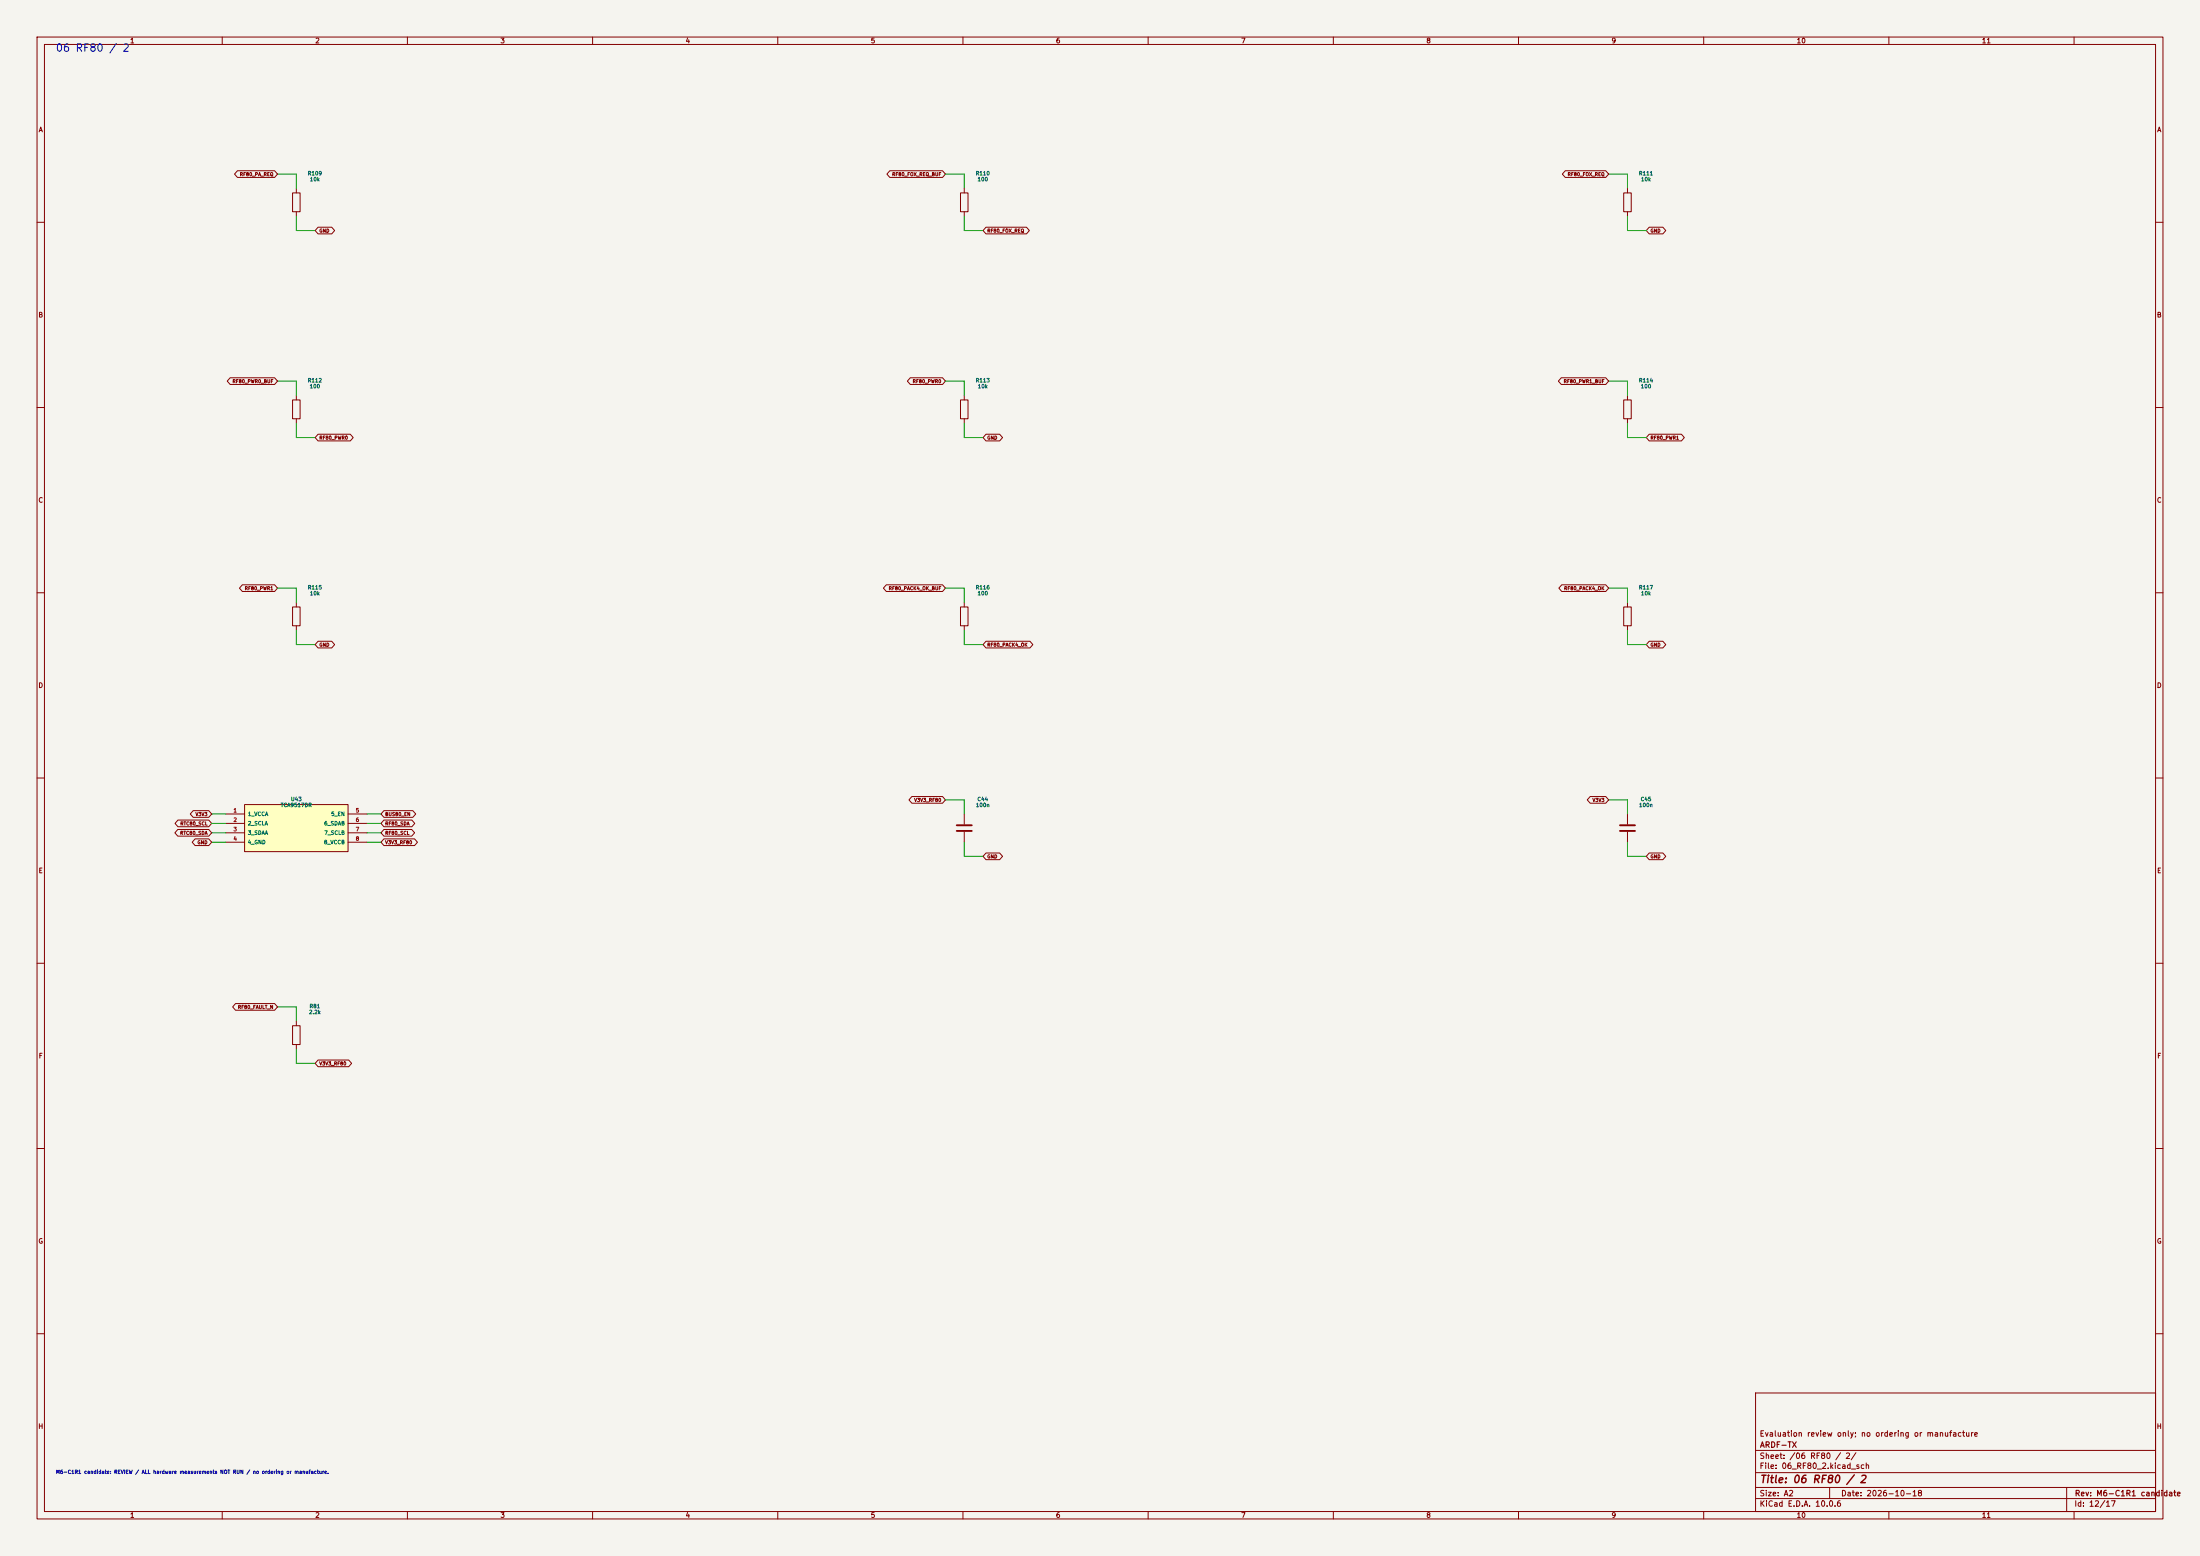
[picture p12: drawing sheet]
(kicad_sch (version 20250114) (generator "eeschema") (generator_version "10.0") (paper "A2") (title_block (title "06 RF80 / 2") (date "2026-10-18") (rev "M6-C1R1 candidate") (company "ARDF-TX") (comment 1 "Evaluation review only; no ordering or manufacture")) (lib_symbols (symbol "ARDF_CTL:C" (pin_numbers (hide yes)) (pin_names (offset 0.254)) (exclude_from_sim no) (in_bom yes) (on_board yes) (in_pos_files yes) (duplicate_pin_numbers_are_jumpers no) (property "Reference" "C" (at 0.635 2.54 0) (show_name no) (do_not_autoplace no) (effects (font (size 1.27 1.27)) (justify left))) (property "Value" "C" (at 0.635 -2.54 0) (show_name no) (do_not_autoplace no) (effects (font (size 1.27 1.27)) (justify left))) (property "Footprint" "" (at 0.9652 -3.81 0) (show_name no) (do_not_autoplace no) (hide yes) (effects (font (size 1.27 1.27)))) (property "Datasheet" "" (at 0 0 0) (show_name no) (do_not_autoplace no) (hide yes) (effects (font (size 1.27 1.27)))) (property "Description" "Unpolarized capacitor" (at 0 0 0) (show_name no) (do_not_autoplace no) (hide yes) (effects (font (size 1.27 1.27)))) (property "ki_keywords" "cap capacitor" (at 0 0 0) (show_name no) (do_not_autoplace no) (hide yes) (effects (font (size 1.27 1.27)))) (property "ki_fp_filters" "C_*" (at 0 0 0) (show_name no) (do_not_autoplace no) (hide yes) (effects (font (size 1.27 1.27)))) (symbol "C_0_1" (polyline (pts (xy -2.032 0.762) (xy 2.032 0.762)) (stroke (width 0.508) (type default)) (fill (type none))) (polyline (pts (xy -2.032 -0.762) (xy 2.032 -0.762)) (stroke (width 0.508) (type default)) (fill (type none)))) (symbol "C_1_1" (pin passive line (at 0 3.81 270) (length 2.794) (name "" (effects (font (size 1.27 1.27)))) (number "1" (effects (font (size 1.27 1.27))))) (pin passive line (at 0 -3.81 90) (length 2.794) (name "" (effects (font (size 1.27 1.27)))) (number "2" (effects (font (size 1.27 1.27)))))) (embedded_fonts no)) (symbol "ARDF_CTL:M6_U43" (pin_names (offset 0.762)) (in_bom yes) (on_board yes) (property "Reference" "U" (at 0 8.35 0) (effects (font (size 1.27 1.27)))) (property "Value" "M6_U43" (at 0 -8.35 0) (effects (font (size 1.27 1.27)))) (symbol "M6_U43_0_1" (rectangle (start -13.97 6.35) (end 13.97 -6.35) (stroke (width 0.254) (type default)) (fill (type background)))) (symbol "M6_U43_1_1" (pin power_in line (at -19.05 3.81 0) (length 5.08) (name "1_VCCA" (effects (font (size 1.016 1.016)))) (number "1" (effects (font (size 1.016 1.016))))) (pin bidirectional line (at -19.05 1.27 0) (length 5.08) (name "2_SCLA" (effects (font (size 1.016 1.016)))) (number "2" (effects (font (size 1.016 1.016))))) (pin bidirectional line (at -19.05 -1.27 0) (length 5.08) (name "3_SDAA" (effects (font (size 1.016 1.016)))) (number "3" (effects (font (size 1.016 1.016))))) (pin power_in line (at -19.05 -3.81 0) (length 5.08) (name "4_GND" (effects (font (size 1.016 1.016)))) (number "4" (effects (font (size 1.016 1.016))))) (pin input line (at 19.05 3.81 180) (length 5.08) (name "5_EN" (effects (font (size 1.016 1.016)))) (number "5" (effects (font (size 1.016 1.016))))) (pin bidirectional line (at 19.05 1.27 180) (length 5.08) (name "6_SDAB" (effects (font (size 1.016 1.016)))) (number "6" (effects (font (size 1.016 1.016))))) (pin bidirectional line (at 19.05 -1.27 180) (length 5.08) (name "7_SCLB" (effects (font (size 1.016 1.016)))) (number "7" (effects (font (size 1.016 1.016))))) (pin power_in line (at 19.05 -3.81 180) (length 5.08) (name "8_VCCB" (effects (font (size 1.016 1.016)))) (number "8" (effects (font (size 1.016 1.016))))))) (symbol "ARDF_CTL:R" (pin_numbers (hide yes)) (pin_names (offset 0)) (exclude_from_sim no) (in_bom yes) (on_board yes) (in_pos_files yes) (duplicate_pin_numbers_are_jumpers no) (property "Reference" "R" (at 2.032 0 90) (show_name no) (do_not_autoplace no) (effects (font (size 1.27 1.27)))) (property "Value" "R" (at 0 0 90) (show_name no) (do_not_autoplace no) (effects (font (size 1.27 1.27)))) (property "Footprint" "" (at -1.778 0 90) (show_name no) (do_not_autoplace no) (hide yes) (effects (font (size 1.27 1.27)))) (property "Datasheet" "" (at 0 0 0) (show_name no) (do_not_autoplace no) (hide yes) (effects (font (size 1.27 1.27)))) (property "Description" "Resistor" (at 0 0 0) (show_name no) (do_not_autoplace no) (hide yes) (effects (font (size 1.27 1.27)))) (property "ki_keywords" "R res resistor" (at 0 0 0) (show_name no) (do_not_autoplace no) (hide yes) (effects (font (size 1.27 1.27)))) (property "ki_fp_filters" "R_*" (at 0 0 0) (show_name no) (do_not_autoplace no) (hide yes) (effects (font (size 1.27 1.27)))) (symbol "R_0_1" (rectangle (start -1.016 -2.54) (end 1.016 2.54) (stroke (width 0.254) (type default)) (fill (type none)))) (symbol "R_1_1" (pin passive line (at 0 3.81 270) (length 1.27) (name "" (effects (font (size 1.27 1.27)))) (number "1" (effects (font (size 1.27 1.27))))) (pin passive line (at 0 -3.81 90) (length 1.27) (name "" (effects (font (size 1.27 1.27)))) (number "2" (effects (font (size 1.27 1.27)))))) (embedded_fonts no)))
(text "06 RF80 / 2" (at 15 12 0) (effects (font (size 2 2)) (justify left top)))
(symbol (lib_id "ARDF_CTL:R") (at 80.01 54.61 0) (unit 1) (in_bom yes) (on_board yes) (dnp no) (property "Reference" "R109" (at 85.01 46.8 0) (effects (font (size 1.0 1.0)))) (property "Value" "10k" (at 85.01 48.4 0) (effects (font (size 1.0 1.0)))) (property "Footprint" "ARDF_CTL:R_0603_1608Metric_CTL" (at 85.01 54.61 0) (effects (font (size 1.27 1.27)) (hide yes))) (property "Datasheet" "" (at 85.01 54.61 0) (effects (font (size 1.27 1.27)) (hide yes))) (property "MPN" "RC0603FR-0710KL" (at 85.01 54.61 0) (effects (font (size 1.27 1.27)) (hide yes))) (property "Population" "RF80" (at 85.01 54.61 0) (effects (font (size 1.27 1.27)) (hide yes))) (property "Function" "06_RF80" (at 85.01 54.61 0) (effects (font (size 1.27 1.27)) (hide yes))) (property "Engineering_Note" "Yageo RC0603 1%, 0.1W" (at 85.01 54.61 0) (effects (font (size 1.27 1.27)) (hide yes))) (property "Status" "EVALUATION / NOT RELEASED" (at 85.01 54.61 0) (effects (font (size 1.27 1.27)) (hide yes))))
(wire (pts (xy 80.0100 50.8000) (xy 80.0100 46.9900)) (stroke (width 0) (type default)))
(wire (pts (xy 80.0100 46.9900) (xy 74.9300 46.9900)) (stroke (width 0) (type default)))
(global_label "RF80_PA_REQ" (shape bidirectional) (at 74.9300 46.9900 0) (fields_autoplaced yes) (effects (font (size 0.9 0.9)) (justify right)))
(wire (pts (xy 80.0100 58.4200) (xy 80.0100 62.2300)) (stroke (width 0) (type default)))
(wire (pts (xy 80.0100 62.2300) (xy 85.0900 62.2300)) (stroke (width 0) (type default)))
(global_label "GND" (shape bidirectional) (at 85.0900 62.2300 180) (fields_autoplaced yes) (effects (font (size 0.9 0.9)) (justify left)))
(symbol (lib_id "ARDF_CTL:R") (at 260.35 54.61 0) (unit 1) (in_bom yes) (on_board yes) (dnp no) (property "Reference" "R110" (at 265.35 46.8 0) (effects (font (size 1.0 1.0)))) (property "Value" "100" (at 265.35 48.4 0) (effects (font (size 1.0 1.0)))) (property "Footprint" "ARDF_CTL:R_0603_1608Metric_CTL" (at 265.35 54.61 0) (effects (font (size 1.27 1.27)) (hide yes))) (property "Datasheet" "" (at 265.35 54.61 0) (effects (font (size 1.27 1.27)) (hide yes))) (property "MPN" "RC0603FR-07100RL" (at 265.35 54.61 0) (effects (font (size 1.27 1.27)) (hide yes))) (property "Population" "RF80" (at 265.35 54.61 0) (effects (font (size 1.27 1.27)) (hide yes))) (property "Function" "06_RF80" (at 265.35 54.61 0) (effects (font (size 1.27 1.27)) (hide yes))) (property "Engineering_Note" "Yageo RC0603 1%, 0.1W" (at 265.35 54.61 0) (effects (font (size 1.27 1.27)) (hide yes))) (property "Status" "EVALUATION / NOT RELEASED" (at 265.35 54.61 0) (effects (font (size 1.27 1.27)) (hide yes))))
(wire (pts (xy 260.3500 50.8000) (xy 260.3500 46.9900)) (stroke (width 0) (type default)))
(wire (pts (xy 260.3500 46.9900) (xy 255.2700 46.9900)) (stroke (width 0) (type default)))
(global_label "RF80_FOX_REQ_BUF" (shape bidirectional) (at 255.2700 46.9900 0) (fields_autoplaced yes) (effects (font (size 0.9 0.9)) (justify right)))
(wire (pts (xy 260.3500 58.4200) (xy 260.3500 62.2300)) (stroke (width 0) (type default)))
(wire (pts (xy 260.3500 62.2300) (xy 265.4300 62.2300)) (stroke (width 0) (type default)))
(global_label "RF80_FOX_REQ" (shape bidirectional) (at 265.4300 62.2300 180) (fields_autoplaced yes) (effects (font (size 0.9 0.9)) (justify left)))
(symbol (lib_id "ARDF_CTL:R") (at 439.42 54.61 0) (unit 1) (in_bom yes) (on_board yes) (dnp no) (property "Reference" "R111" (at 444.42 46.8 0) (effects (font (size 1.0 1.0)))) (property "Value" "10k" (at 444.42 48.4 0) (effects (font (size 1.0 1.0)))) (property "Footprint" "ARDF_CTL:R_0603_1608Metric_CTL" (at 444.42 54.61 0) (effects (font (size 1.27 1.27)) (hide yes))) (property "Datasheet" "" (at 444.42 54.61 0) (effects (font (size 1.27 1.27)) (hide yes))) (property "MPN" "RC0603FR-0710KL" (at 444.42 54.61 0) (effects (font (size 1.27 1.27)) (hide yes))) (property "Population" "RF80" (at 444.42 54.61 0) (effects (font (size 1.27 1.27)) (hide yes))) (property "Function" "06_RF80" (at 444.42 54.61 0) (effects (font (size 1.27 1.27)) (hide yes))) (property "Engineering_Note" "Yageo RC0603 1%, 0.1W" (at 444.42 54.61 0) (effects (font (size 1.27 1.27)) (hide yes))) (property "Status" "EVALUATION / NOT RELEASED" (at 444.42 54.61 0) (effects (font (size 1.27 1.27)) (hide yes))))
(wire (pts (xy 439.4200 50.8000) (xy 439.4200 46.9900)) (stroke (width 0) (type default)))
(wire (pts (xy 439.4200 46.9900) (xy 434.3400 46.9900)) (stroke (width 0) (type default)))
(global_label "RF80_FOX_REQ" (shape bidirectional) (at 434.3400 46.9900 0) (fields_autoplaced yes) (effects (font (size 0.9 0.9)) (justify right)))
(wire (pts (xy 439.4200 58.4200) (xy 439.4200 62.2300)) (stroke (width 0) (type default)))
(wire (pts (xy 439.4200 62.2300) (xy 444.5000 62.2300)) (stroke (width 0) (type default)))
(global_label "GND" (shape bidirectional) (at 444.5000 62.2300 180) (fields_autoplaced yes) (effects (font (size 0.9 0.9)) (justify left)))
(symbol (lib_id "ARDF_CTL:R") (at 80.01 110.49 0) (unit 1) (in_bom yes) (on_board yes) (dnp no) (property "Reference" "R112" (at 85.01 102.67999999999999 0) (effects (font (size 1.0 1.0)))) (property "Value" "100" (at 85.01 104.27999999999999 0) (effects (font (size 1.0 1.0)))) (property "Footprint" "ARDF_CTL:R_0603_1608Metric_CTL" (at 85.01 110.49 0) (effects (font (size 1.27 1.27)) (hide yes))) (property "Datasheet" "" (at 85.01 110.49 0) (effects (font (size 1.27 1.27)) (hide yes))) (property "MPN" "RC0603FR-07100RL" (at 85.01 110.49 0) (effects (font (size 1.27 1.27)) (hide yes))) (property "Population" "RF80" (at 85.01 110.49 0) (effects (font (size 1.27 1.27)) (hide yes))) (property "Function" "06_RF80" (at 85.01 110.49 0) (effects (font (size 1.27 1.27)) (hide yes))) (property "Engineering_Note" "Yageo RC0603 1%, 0.1W" (at 85.01 110.49 0) (effects (font (size 1.27 1.27)) (hide yes))) (property "Status" "EVALUATION / NOT RELEASED" (at 85.01 110.49 0) (effects (font (size 1.27 1.27)) (hide yes))))
(wire (pts (xy 80.0100 106.6800) (xy 80.0100 102.8700)) (stroke (width 0) (type default)))
(wire (pts (xy 80.0100 102.8700) (xy 74.9300 102.8700)) (stroke (width 0) (type default)))
(global_label "RF80_PWR0_BUF" (shape bidirectional) (at 74.9300 102.8700 0) (fields_autoplaced yes) (effects (font (size 0.9 0.9)) (justify right)))
(wire (pts (xy 80.0100 114.3000) (xy 80.0100 118.1100)) (stroke (width 0) (type default)))
(wire (pts (xy 80.0100 118.1100) (xy 85.0900 118.1100)) (stroke (width 0) (type default)))
(global_label "RF80_PWR0" (shape bidirectional) (at 85.0900 118.1100 180) (fields_autoplaced yes) (effects (font (size 0.9 0.9)) (justify left)))
(symbol (lib_id "ARDF_CTL:R") (at 260.35 110.49 0) (unit 1) (in_bom yes) (on_board yes) (dnp no) (property "Reference" "R113" (at 265.35 102.67999999999999 0) (effects (font (size 1.0 1.0)))) (property "Value" "10k" (at 265.35 104.27999999999999 0) (effects (font (size 1.0 1.0)))) (property "Footprint" "ARDF_CTL:R_0603_1608Metric_CTL" (at 265.35 110.49 0) (effects (font (size 1.27 1.27)) (hide yes))) (property "Datasheet" "" (at 265.35 110.49 0) (effects (font (size 1.27 1.27)) (hide yes))) (property "MPN" "RC0603FR-0710KL" (at 265.35 110.49 0) (effects (font (size 1.27 1.27)) (hide yes))) (property "Population" "RF80" (at 265.35 110.49 0) (effects (font (size 1.27 1.27)) (hide yes))) (property "Function" "06_RF80" (at 265.35 110.49 0) (effects (font (size 1.27 1.27)) (hide yes))) (property "Engineering_Note" "Yageo RC0603 1%, 0.1W" (at 265.35 110.49 0) (effects (font (size 1.27 1.27)) (hide yes))) (property "Status" "EVALUATION / NOT RELEASED" (at 265.35 110.49 0) (effects (font (size 1.27 1.27)) (hide yes))))
(wire (pts (xy 260.3500 106.6800) (xy 260.3500 102.8700)) (stroke (width 0) (type default)))
(wire (pts (xy 260.3500 102.8700) (xy 255.2700 102.8700)) (stroke (width 0) (type default)))
(global_label "RF80_PWR0" (shape bidirectional) (at 255.2700 102.8700 0) (fields_autoplaced yes) (effects (font (size 0.9 0.9)) (justify right)))
(wire (pts (xy 260.3500 114.3000) (xy 260.3500 118.1100)) (stroke (width 0) (type default)))
(wire (pts (xy 260.3500 118.1100) (xy 265.4300 118.1100)) (stroke (width 0) (type default)))
(global_label "GND" (shape bidirectional) (at 265.4300 118.1100 180) (fields_autoplaced yes) (effects (font (size 0.9 0.9)) (justify left)))
(symbol (lib_id "ARDF_CTL:R") (at 439.42 110.49 0) (unit 1) (in_bom yes) (on_board yes) (dnp no) (property "Reference" "R114" (at 444.42 102.67999999999999 0) (effects (font (size 1.0 1.0)))) (property "Value" "100" (at 444.42 104.27999999999999 0) (effects (font (size 1.0 1.0)))) (property "Footprint" "ARDF_CTL:R_0603_1608Metric_CTL" (at 444.42 110.49 0) (effects (font (size 1.27 1.27)) (hide yes))) (property "Datasheet" "" (at 444.42 110.49 0) (effects (font (size 1.27 1.27)) (hide yes))) (property "MPN" "RC0603FR-07100RL" (at 444.42 110.49 0) (effects (font (size 1.27 1.27)) (hide yes))) (property "Population" "RF80" (at 444.42 110.49 0) (effects (font (size 1.27 1.27)) (hide yes))) (property "Function" "06_RF80" (at 444.42 110.49 0) (effects (font (size 1.27 1.27)) (hide yes))) (property "Engineering_Note" "Yageo RC0603 1%, 0.1W" (at 444.42 110.49 0) (effects (font (size 1.27 1.27)) (hide yes))) (property "Status" "EVALUATION / NOT RELEASED" (at 444.42 110.49 0) (effects (font (size 1.27 1.27)) (hide yes))))
(wire (pts (xy 439.4200 106.6800) (xy 439.4200 102.8700)) (stroke (width 0) (type default)))
(wire (pts (xy 439.4200 102.8700) (xy 434.3400 102.8700)) (stroke (width 0) (type default)))
(global_label "RF80_PWR1_BUF" (shape bidirectional) (at 434.3400 102.8700 0) (fields_autoplaced yes) (effects (font (size 0.9 0.9)) (justify right)))
(wire (pts (xy 439.4200 114.3000) (xy 439.4200 118.1100)) (stroke (width 0) (type default)))
(wire (pts (xy 439.4200 118.1100) (xy 444.5000 118.1100)) (stroke (width 0) (type default)))
(global_label "RF80_PWR1" (shape bidirectional) (at 444.5000 118.1100 180) (fields_autoplaced yes) (effects (font (size 0.9 0.9)) (justify left)))
(symbol (lib_id "ARDF_CTL:R") (at 80.01 166.37 0) (unit 1) (in_bom yes) (on_board yes) (dnp no) (property "Reference" "R115" (at 85.01 158.56 0) (effects (font (size 1.0 1.0)))) (property "Value" "10k" (at 85.01 160.16 0) (effects (font (size 1.0 1.0)))) (property "Footprint" "ARDF_CTL:R_0603_1608Metric_CTL" (at 85.01 166.37 0) (effects (font (size 1.27 1.27)) (hide yes))) (property "Datasheet" "" (at 85.01 166.37 0) (effects (font (size 1.27 1.27)) (hide yes))) (property "MPN" "RC0603FR-0710KL" (at 85.01 166.37 0) (effects (font (size 1.27 1.27)) (hide yes))) (property "Population" "RF80" (at 85.01 166.37 0) (effects (font (size 1.27 1.27)) (hide yes))) (property "Function" "06_RF80" (at 85.01 166.37 0) (effects (font (size 1.27 1.27)) (hide yes))) (property "Engineering_Note" "Yageo RC0603 1%, 0.1W" (at 85.01 166.37 0) (effects (font (size 1.27 1.27)) (hide yes))) (property "Status" "EVALUATION / NOT RELEASED" (at 85.01 166.37 0) (effects (font (size 1.27 1.27)) (hide yes))))
(wire (pts (xy 80.0100 162.5600) (xy 80.0100 158.7500)) (stroke (width 0) (type default)))
(wire (pts (xy 80.0100 158.7500) (xy 74.9300 158.7500)) (stroke (width 0) (type default)))
(global_label "RF80_PWR1" (shape bidirectional) (at 74.9300 158.7500 0) (fields_autoplaced yes) (effects (font (size 0.9 0.9)) (justify right)))
(wire (pts (xy 80.0100 170.1800) (xy 80.0100 173.9900)) (stroke (width 0) (type default)))
(wire (pts (xy 80.0100 173.9900) (xy 85.0900 173.9900)) (stroke (width 0) (type default)))
(global_label "GND" (shape bidirectional) (at 85.0900 173.9900 180) (fields_autoplaced yes) (effects (font (size 0.9 0.9)) (justify left)))
(symbol (lib_id "ARDF_CTL:R") (at 260.35 166.37 0) (unit 1) (in_bom yes) (on_board yes) (dnp no) (property "Reference" "R116" (at 265.35 158.56 0) (effects (font (size 1.0 1.0)))) (property "Value" "100" (at 265.35 160.16 0) (effects (font (size 1.0 1.0)))) (property "Footprint" "ARDF_CTL:R_0603_1608Metric_CTL" (at 265.35 166.37 0) (effects (font (size 1.27 1.27)) (hide yes))) (property "Datasheet" "" (at 265.35 166.37 0) (effects (font (size 1.27 1.27)) (hide yes))) (property "MPN" "RC0603FR-07100RL" (at 265.35 166.37 0) (effects (font (size 1.27 1.27)) (hide yes))) (property "Population" "RF80" (at 265.35 166.37 0) (effects (font (size 1.27 1.27)) (hide yes))) (property "Function" "06_RF80" (at 265.35 166.37 0) (effects (font (size 1.27 1.27)) (hide yes))) (property "Engineering_Note" "Yageo RC0603 1%, 0.1W" (at 265.35 166.37 0) (effects (font (size 1.27 1.27)) (hide yes))) (property "Status" "EVALUATION / NOT RELEASED" (at 265.35 166.37 0) (effects (font (size 1.27 1.27)) (hide yes))))
(wire (pts (xy 260.3500 162.5600) (xy 260.3500 158.7500)) (stroke (width 0) (type default)))
(wire (pts (xy 260.3500 158.7500) (xy 255.2700 158.7500)) (stroke (width 0) (type default)))
(global_label "RF80_PACK4_OK_BUF" (shape bidirectional) (at 255.2700 158.7500 0) (fields_autoplaced yes) (effects (font (size 0.9 0.9)) (justify right)))
(wire (pts (xy 260.3500 170.1800) (xy 260.3500 173.9900)) (stroke (width 0) (type default)))
(wire (pts (xy 260.3500 173.9900) (xy 265.4300 173.9900)) (stroke (width 0) (type default)))
(global_label "RF80_PACK4_OK" (shape bidirectional) (at 265.4300 173.9900 180) (fields_autoplaced yes) (effects (font (size 0.9 0.9)) (justify left)))
(symbol (lib_id "ARDF_CTL:R") (at 439.42 166.37 0) (unit 1) (in_bom yes) (on_board yes) (dnp no) (property "Reference" "R117" (at 444.42 158.56 0) (effects (font (size 1.0 1.0)))) (property "Value" "10k" (at 444.42 160.16 0) (effects (font (size 1.0 1.0)))) (property "Footprint" "ARDF_CTL:R_0603_1608Metric_CTL" (at 444.42 166.37 0) (effects (font (size 1.27 1.27)) (hide yes))) (property "Datasheet" "" (at 444.42 166.37 0) (effects (font (size 1.27 1.27)) (hide yes))) (property "MPN" "RC0603FR-0710KL" (at 444.42 166.37 0) (effects (font (size 1.27 1.27)) (hide yes))) (property "Population" "RF80" (at 444.42 166.37 0) (effects (font (size 1.27 1.27)) (hide yes))) (property "Function" "06_RF80" (at 444.42 166.37 0) (effects (font (size 1.27 1.27)) (hide yes))) (property "Engineering_Note" "Yageo RC0603 1%, 0.1W" (at 444.42 166.37 0) (effects (font (size 1.27 1.27)) (hide yes))) (property "Status" "EVALUATION / NOT RELEASED" (at 444.42 166.37 0) (effects (font (size 1.27 1.27)) (hide yes))))
(wire (pts (xy 439.4200 162.5600) (xy 439.4200 158.7500)) (stroke (width 0) (type default)))
(wire (pts (xy 439.4200 158.7500) (xy 434.3400 158.7500)) (stroke (width 0) (type default)))
(global_label "RF80_PACK4_OK" (shape bidirectional) (at 434.3400 158.7500 0) (fields_autoplaced yes) (effects (font (size 0.9 0.9)) (justify right)))
(wire (pts (xy 439.4200 170.1800) (xy 439.4200 173.9900)) (stroke (width 0) (type default)))
(wire (pts (xy 439.4200 173.9900) (xy 444.5000 173.9900)) (stroke (width 0) (type default)))
(global_label "GND" (shape bidirectional) (at 444.5000 173.9900 180) (fields_autoplaced yes) (effects (font (size 0.9 0.9)) (justify left)))
(symbol (lib_id "ARDF_CTL:M6_U43") (at 80.01 223.52 0) (unit 1) (in_bom yes) (on_board yes) (dnp no) (property "Reference" "U43" (at 80.01 215.71 0) (effects (font (size 1.0 1.0)))) (property "Value" "TCA9517DR" (at 80.01 217.31 0) (effects (font (size 1.0 1.0)))) (property "Footprint" "ARDF_CTL:SOIC-8_3.9x4.9mm_P1.27mm_CTL" (at 80.01 223.52 0) (effects (font (size 1.27 1.27)) (hide yes))) (property "Datasheet" "https://www.ti.com/lit/ds/symlink/tca9517.pdf" (at 80.01 223.52 0) (effects (font (size 1.27 1.27)) (hide yes))) (property "MPN" "TCA9517DR" (at 80.01 223.52 0) (effects (font (size 1.27 1.27)) (hide yes))) (property "Population" "RF80" (at 80.01 223.52 0) (effects (font (size 1.27 1.27)) (hide yes))) (property "Function" "06_RF80" (at 80.01 223.52 0) (effects (font (size 1.27 1.27)) (hide yes))) (property "Engineering_Note" "SOIC selected for robust green-mask webs and manual assembly. Branch disable independent of I2C. B-side RF pull-ups on module. Check100kHz/cable rise time physically." (at 80.01 223.52 0) (effects (font (size 1.27 1.27)) (hide yes))) (property "Status" "EVALUATION / NOT RELEASED" (at 80.01 223.52 0) (effects (font (size 1.27 1.27)) (hide yes))))
(wire (pts (xy 60.9600 219.7100) (xy 57.1500 219.7100)) (stroke (width 0) (type default)))
(global_label "V3V3" (shape bidirectional) (at 57.1500 219.7100 0) (fields_autoplaced yes) (effects (font (size 0.9 0.9)) (justify right)))
(wire (pts (xy 60.9600 222.2500) (xy 57.1500 222.2500)) (stroke (width 0) (type default)))
(global_label "RTC80_SCL" (shape bidirectional) (at 57.1500 222.2500 0) (fields_autoplaced yes) (effects (font (size 0.9 0.9)) (justify right)))
(wire (pts (xy 60.9600 224.7900) (xy 57.1500 224.7900)) (stroke (width 0) (type default)))
(global_label "RTC80_SDA" (shape bidirectional) (at 57.1500 224.7900 0) (fields_autoplaced yes) (effects (font (size 0.9 0.9)) (justify right)))
(wire (pts (xy 60.9600 227.3300) (xy 57.1500 227.3300)) (stroke (width 0) (type default)))
(global_label "GND" (shape bidirectional) (at 57.1500 227.3300 0) (fields_autoplaced yes) (effects (font (size 0.9 0.9)) (justify right)))
(wire (pts (xy 99.0600 219.7100) (xy 102.8700 219.7100)) (stroke (width 0) (type default)))
(global_label "BUS80_EN" (shape bidirectional) (at 102.8700 219.7100 180) (fields_autoplaced yes) (effects (font (size 0.9 0.9)) (justify left)))
(wire (pts (xy 99.0600 222.2500) (xy 102.8700 222.2500)) (stroke (width 0) (type default)))
(global_label "RF80_SDA" (shape bidirectional) (at 102.8700 222.2500 180) (fields_autoplaced yes) (effects (font (size 0.9 0.9)) (justify left)))
(wire (pts (xy 99.0600 224.7900) (xy 102.8700 224.7900)) (stroke (width 0) (type default)))
(global_label "RF80_SCL" (shape bidirectional) (at 102.8700 224.7900 180) (fields_autoplaced yes) (effects (font (size 0.9 0.9)) (justify left)))
(wire (pts (xy 99.0600 227.3300) (xy 102.8700 227.3300)) (stroke (width 0) (type default)))
(global_label "V3V3_RF80" (shape bidirectional) (at 102.8700 227.3300 180) (fields_autoplaced yes) (effects (font (size 0.9 0.9)) (justify left)))
(symbol (lib_id "ARDF_CTL:C") (at 260.35 223.52 0) (unit 1) (in_bom yes) (on_board yes) (dnp no) (property "Reference" "C44" (at 265.35 215.71 0) (effects (font (size 1.0 1.0)))) (property "Value" "100n" (at 265.35 217.31 0) (effects (font (size 1.0 1.0)))) (property "Footprint" "ARDF_CTL:C_0603_1608Metric_CTL" (at 265.35 223.52 0) (effects (font (size 1.27 1.27)) (hide yes))) (property "Datasheet" "" (at 265.35 223.52 0) (effects (font (size 1.27 1.27)) (hide yes))) (property "MPN" "CL10B104KB8NNNC" (at 265.35 223.52 0) (effects (font (size 1.27 1.27)) (hide yes))) (property "Population" "RF80" (at 265.35 223.52 0) (effects (font (size 1.27 1.27)) (hide yes))) (property "Function" "06_RF80" (at 265.35 223.52 0) (effects (font (size 1.27 1.27)) (hide yes))) (property "Engineering_Note" "" (at 265.35 223.52 0) (effects (font (size 1.27 1.27)) (hide yes))) (property "Status" "EVALUATION / NOT RELEASED" (at 265.35 223.52 0) (effects (font (size 1.27 1.27)) (hide yes))))
(wire (pts (xy 260.3500 219.7100) (xy 260.3500 215.9000)) (stroke (width 0) (type default)))
(wire (pts (xy 260.3500 215.9000) (xy 255.2700 215.9000)) (stroke (width 0) (type default)))
(global_label "V3V3_RF80" (shape bidirectional) (at 255.2700 215.9000 0) (fields_autoplaced yes) (effects (font (size 0.9 0.9)) (justify right)))
(wire (pts (xy 260.3500 227.3300) (xy 260.3500 231.1400)) (stroke (width 0) (type default)))
(wire (pts (xy 260.3500 231.1400) (xy 265.4300 231.1400)) (stroke (width 0) (type default)))
(global_label "GND" (shape bidirectional) (at 265.4300 231.1400 180) (fields_autoplaced yes) (effects (font (size 0.9 0.9)) (justify left)))
(symbol (lib_id "ARDF_CTL:C") (at 439.42 223.52 0) (unit 1) (in_bom yes) (on_board yes) (dnp no) (property "Reference" "C45" (at 444.42 215.71 0) (effects (font (size 1.0 1.0)))) (property "Value" "100n" (at 444.42 217.31 0) (effects (font (size 1.0 1.0)))) (property "Footprint" "ARDF_CTL:C_0603_1608Metric_CTL" (at 444.42 223.52 0) (effects (font (size 1.27 1.27)) (hide yes))) (property "Datasheet" "" (at 444.42 223.52 0) (effects (font (size 1.27 1.27)) (hide yes))) (property "MPN" "CL10B104KB8NNNC" (at 444.42 223.52 0) (effects (font (size 1.27 1.27)) (hide yes))) (property "Population" "RF80" (at 444.42 223.52 0) (effects (font (size 1.27 1.27)) (hide yes))) (property "Function" "06_RF80" (at 444.42 223.52 0) (effects (font (size 1.27 1.27)) (hide yes))) (property "Engineering_Note" "" (at 444.42 223.52 0) (effects (font (size 1.27 1.27)) (hide yes))) (property "Status" "EVALUATION / NOT RELEASED" (at 444.42 223.52 0) (effects (font (size 1.27 1.27)) (hide yes))))
(wire (pts (xy 439.4200 219.7100) (xy 439.4200 215.9000)) (stroke (width 0) (type default)))
(wire (pts (xy 439.4200 215.9000) (xy 434.3400 215.9000)) (stroke (width 0) (type default)))
(global_label "V3V3" (shape bidirectional) (at 434.3400 215.9000 0) (fields_autoplaced yes) (effects (font (size 0.9 0.9)) (justify right)))
(wire (pts (xy 439.4200 227.3300) (xy 439.4200 231.1400)) (stroke (width 0) (type default)))
(wire (pts (xy 439.4200 231.1400) (xy 444.5000 231.1400)) (stroke (width 0) (type default)))
(global_label "GND" (shape bidirectional) (at 444.5000 231.1400 180) (fields_autoplaced yes) (effects (font (size 0.9 0.9)) (justify left)))
(symbol (lib_id "ARDF_CTL:R") (at 80.01 279.4 0) (unit 1) (in_bom yes) (on_board yes) (dnp no) (property "Reference" "R81" (at 85.01 271.59 0) (effects (font (size 1.0 1.0)))) (property "Value" "2.2k" (at 85.01 273.19 0) (effects (font (size 1.0 1.0)))) (property "Footprint" "ARDF_CTL:R_0603_1608Metric_CTL" (at 85.01 279.4 0) (effects (font (size 1.27 1.27)) (hide yes))) (property "Datasheet" "" (at 85.01 279.4 0) (effects (font (size 1.27 1.27)) (hide yes))) (property "MPN" "RC0603FR-072K2L" (at 85.01 279.4 0) (effects (font (size 1.27 1.27)) (hide yes))) (property "Population" "RF80" (at 85.01 279.4 0) (effects (font (size 1.27 1.27)) (hide yes))) (property "Function" "06_RF80" (at 85.01 279.4 0) (effects (font (size 1.27 1.27)) (hide yes))) (property "Engineering_Note" "Yageo RC0603 1%, 0.1W" (at 85.01 279.4 0) (effects (font (size 1.27 1.27)) (hide yes))) (property "Status" "EVALUATION / NOT RELEASED" (at 85.01 279.4 0) (effects (font (size 1.27 1.27)) (hide yes))))
(wire (pts (xy 80.0100 275.5900) (xy 80.0100 271.7800)) (stroke (width 0) (type default)))
(wire (pts (xy 80.0100 271.7800) (xy 74.9300 271.7800)) (stroke (width 0) (type default)))
(global_label "RF80_FAULT_N" (shape bidirectional) (at 74.9300 271.7800 0) (fields_autoplaced yes) (effects (font (size 0.9 0.9)) (justify right)))
(wire (pts (xy 80.0100 283.2100) (xy 80.0100 287.0200)) (stroke (width 0) (type default)))
(wire (pts (xy 80.0100 287.0200) (xy 85.0900 287.0200)) (stroke (width 0) (type default)))
(global_label "V3V3_RF80" (shape bidirectional) (at 85.0900 287.0200 180) (fields_autoplaced yes) (effects (font (size 0.9 0.9)) (justify left)))
(text "M6-C1R1 candidate: REVIEW / ALL hardware measurements NOT RUN / no ordering or manufacture." (at 15 397 0) (effects (font (size 0.95 0.95)) (justify left top)))
(embedded_fonts no))
